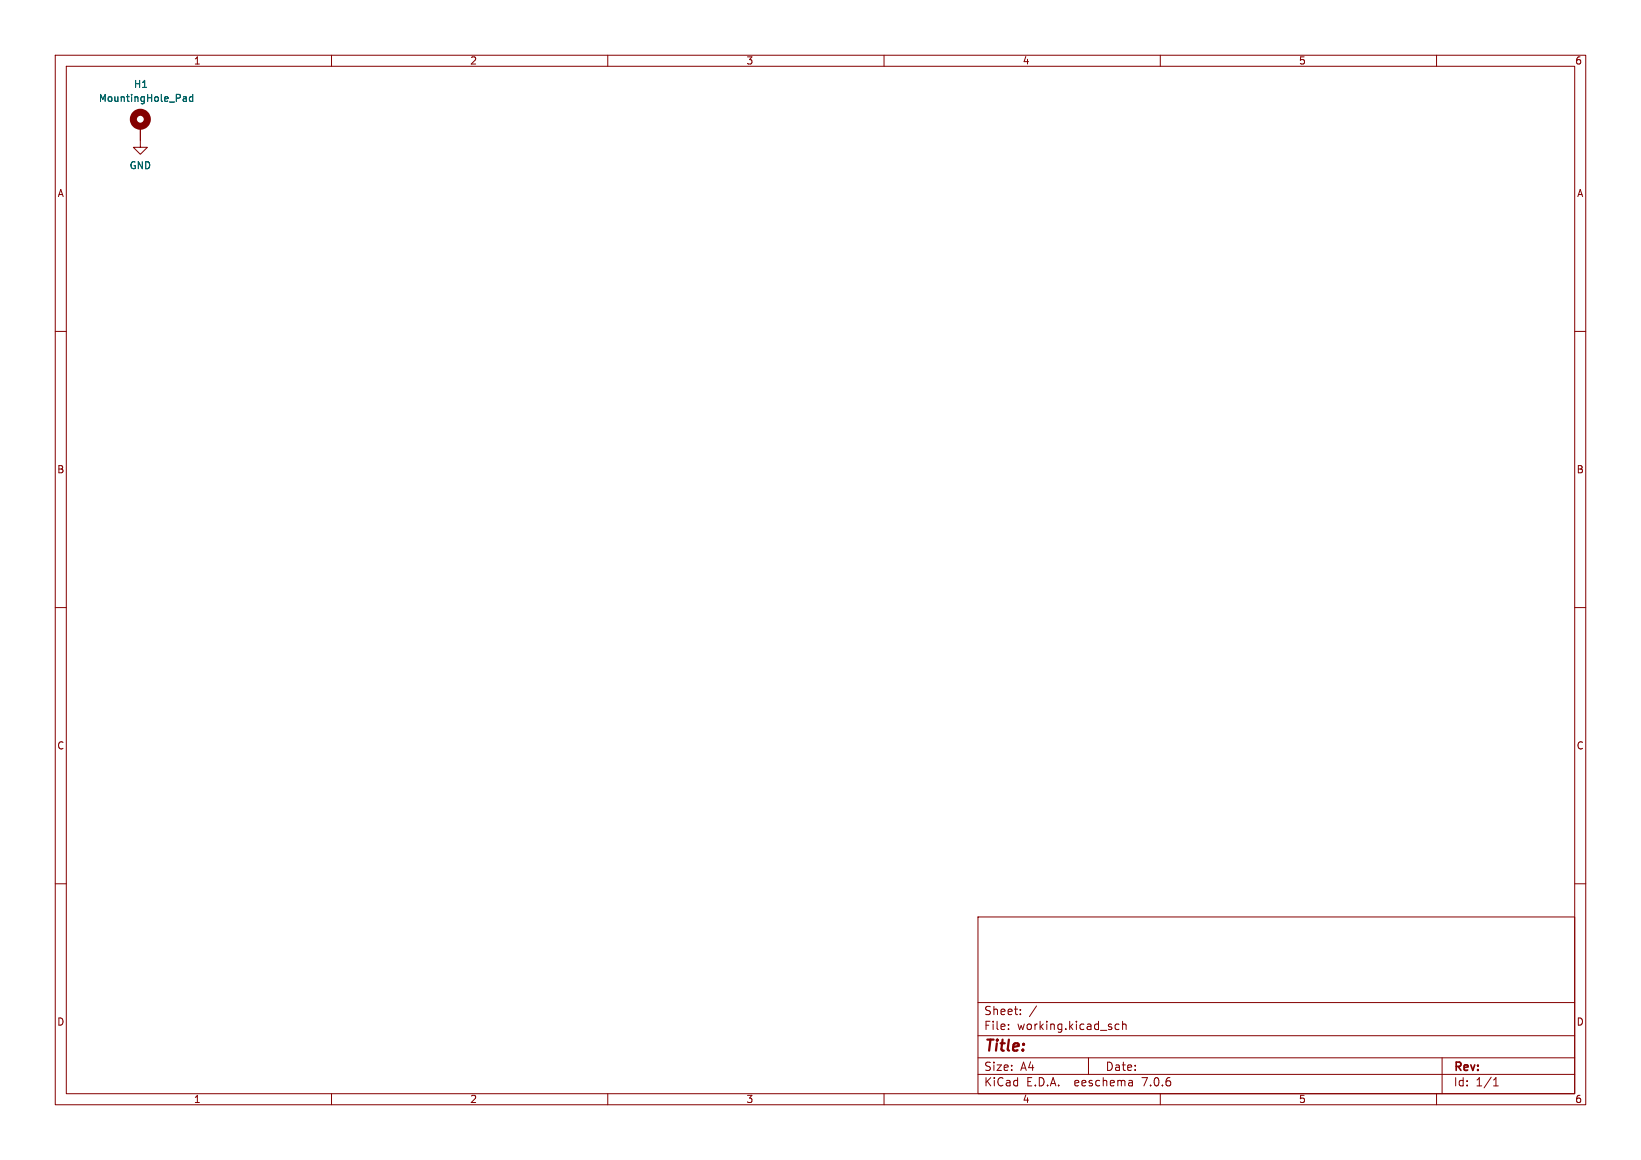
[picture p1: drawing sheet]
<svg xmlns="http://www.w3.org/2000/svg" width="297mm" height="210mm" viewBox="0 0 297 210" stroke-linecap="round" stroke-linejoin="round" font-family="sans-serif">
<g fill="none" stroke="#840000" stroke-width=".18">
<path d="M10 10h277v190h-277zM12 12h273v186h-273zM60 10v2M110 10v2M160 10v2M210 10v2M260 10v2M25.4 22.9v3.8h1.3l-1.3 1.2-1.3-1.2h1.3M10 60h2M285 60h2M10 110h2M285 110h2"/>
<path d="M10 160h2M285 160h2M177 166h108v32h-108zM60 198v2M110 198v2M160 198v2M177 194.5h108M177 191.5h108M177 187.5h108M177 181.5h108M182.5 186.3v.1M182.5 185.5v.1"/>
<path d="M184.7 183.6v.1M184.7 182.8v.1M187.6 182.1l-1.3 2M197 191.5v3M202.5 185.5l-.4-.1-.3 .3v.4l.2 .2h.5M203.2 185.5l.2-.1 .3 .1 .1 .9M203.2 184.9v1.5M204.9 195.7l.1 .9M205 196.5l-.2 .1M205 196h-.2M210 198v2M260 198v2"/>
<path d="M261 191.5v6.5M270.3 196.6h.9M270.3 195.5l.4-.4v1.5"/>
</g>
<circle cx="25.4" cy="21.6" r="1.27" fill="none" stroke="#840000" stroke-width="1.3"/>
<path d="M33.3 17.5l.4 .1v.8M33.7 18.3l-.4 .1M33.7 17.8l-.4 .1M34.9 17.6l-.4-.1-.2 .3 .1 .5h.5M34.9 17.1v1.3" fill="none" stroke="#006464" stroke-width=".18"/>
<text font-size="2.8" fill="#840000" x="178" y="190.9">Title:</text>
<g font-size="2.1" fill="#840000">
<text x="178" y="184">Sheet:</text>
<text x="178" y="186.7">File:</text>
<text x="184.1" y="186.7">working.kicad_sch</text>
<text x="178" y="196.9">KiCad</text>
<text x="178" y="194.1">Size:</text>
<text x="184.7" y="194.1">A4</text>
<text x="185.7" y="196.9">E.D.A.</text>
<text x="194.6" y="196.9">eeschema</text>
<text x="200" y="194.1">Date:</text>
<text x="207" y="196.9">7.0.6</text>
<text x="263" y="194.3">Rev:</text>
<text x="263" y="196.9">Id:</text>
<text x="267.1" y="196.9">1/1</text>
</g>
<g font-size="1.8" fill="#840000">
<text x="35" y="11.9">1</text>
<text x="85" y="11.9">2</text>
<text x="135" y="11.9">3</text>
<text x="185" y="11.9">4</text>
<text x="235" y="11.9">5</text>
<text x="285" y="11.9">6</text>
<text x="10.3" y="35.9">A</text>
<text x="285.3" y="35.9">A</text>
<text x="10.3" y="85.9">B</text>
<text x="285.3" y="85.9">B</text>
<text x="10.3" y="135.9">C</text>
<text x="285.3" y="135.9">C</text>
<text x="10.3" y="185.9">D</text>
<text x="285.3" y="185.9">D</text>
<text x="35" y="199.9">1</text>
<text x="85" y="199.9">2</text>
<text x="135" y="199.9">3</text>
<text x="185" y="199.9">4</text>
<text x="235" y="199.9">5</text>
<text x="285" y="199.9">6</text>
</g>
<g font-size="1.8" fill="#006464">
<text x="24.1" y="16.1">H1</text>
<text x="17.8" y="18.6">MountingHole_Pad</text>
<text x="23.4" y="30.8">GND</text>
</g>
</svg>
